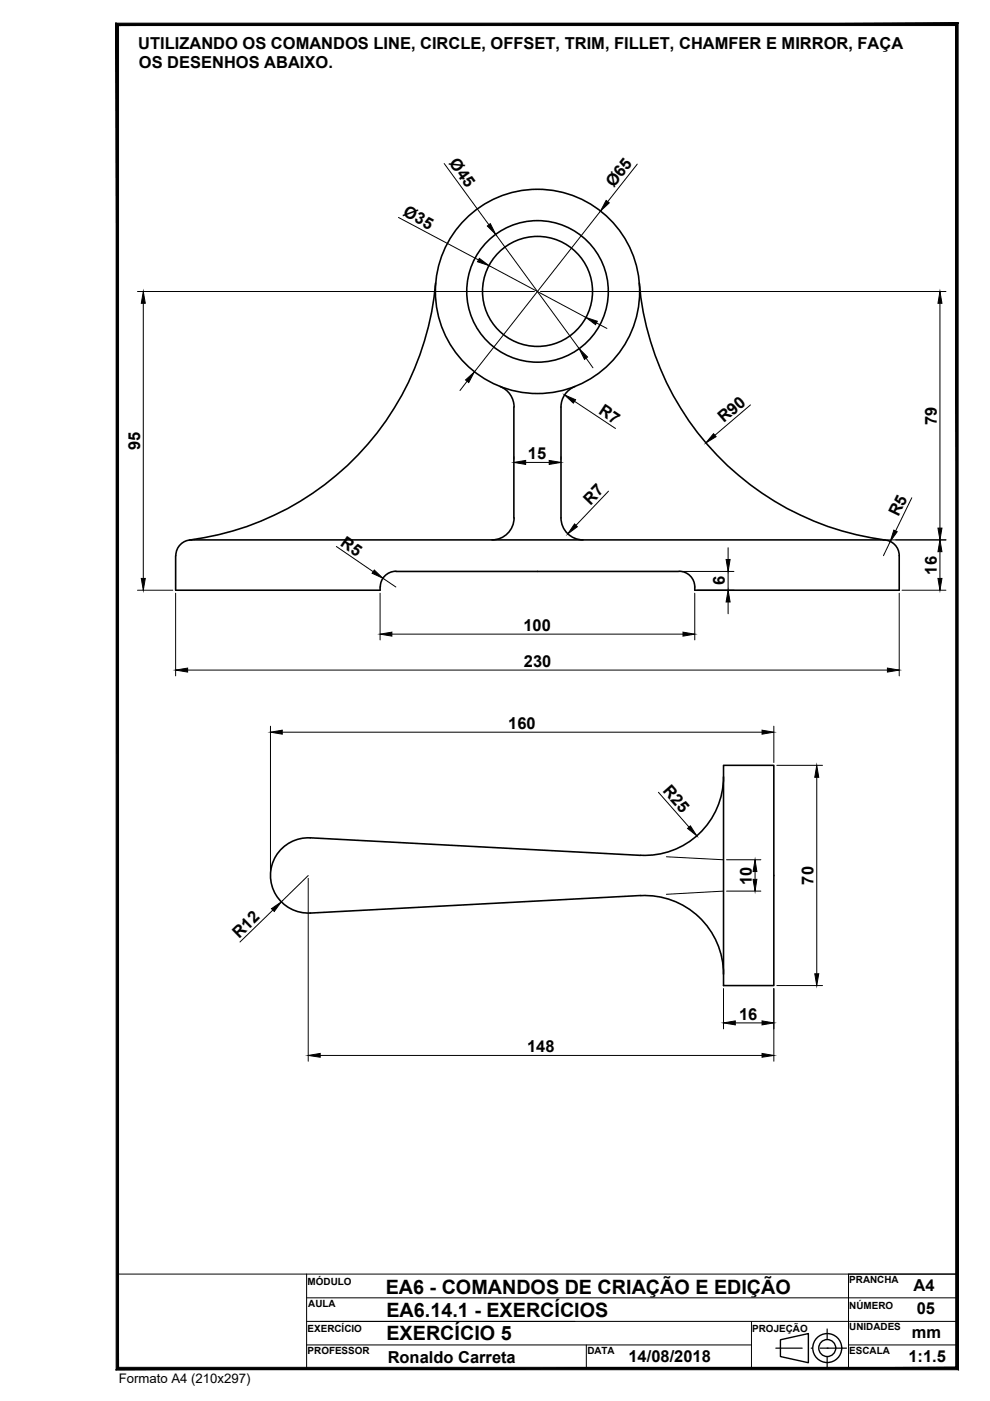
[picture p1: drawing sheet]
<svg xmlns="http://www.w3.org/2000/svg" width="210mm" height="297mm" viewBox="0 0 210 297" stroke-linecap="round" stroke-linejoin="round" font-family="sans-serif">
<!-- layer: contorno -->
<g fill="none" stroke="#000" stroke-width=".34">
<path d="M92.4 60a60.1 60.1 0 0 1-52.2 54.5M135.5 60a60.1 60.1 0 0 0 52.2 54.5M106 81.9a4.7 4.7 0 0 1 3 4.4M109 86.3v23.5M121.9 81.9a4.7 4.7 0 0 0-3 4.4v23.5M37.2 117.8v7.3h43.4v-.6M37.3 117.8a3.3 3.3 0 0 1 3.3-3.3h146.7a3.3 3.3 0 0 1 3.4 3.3M109 109.8a4.7 4.7 0 0 1-4.7 4.7M118.9 109.8a4.7 4.7 0 0 0 4.7 4.7M190.7 117.8v7.3h-43.4a3.4 3.4 0 0 0-3.3-4M83.9 121.2h60.1M84 121.1a3.3 3.3 0 0 0-3.4 3.3"/>
<path d="M153.4 164.7a16.7 16.7 0 0 1-17.6 16.7l-70-3.8a8 8 0 0 0-8.5 8 8 8 0 0 0 8.5 8l70-3.7a16.7 16.7 0 0 1 17.6 16.6M153.4 162.3h10.7v46.7h-10.7z"/>
<circle cx="114" cy="61.8" r="21.7"/>
<circle cx="114" cy="61.8" r="15"/>
<circle cx="114" cy="61.8" r="11.7"/>
</g>
<!-- layer: cota -->
<g fill="none" stroke="#000" stroke-width=".21">
<path d="M94.2 34.7l9.5 13M135.1 34.8l-6.3 8M84.5 46.1l17 9M103.7 56.3l20.5 11M105.1 49.7l17.7 24.2M127.3 44.7l-26.7 34.2M29.2 61.8h84.1M30.4 64.3v58.3M114.6 61.8h86M124.3 75.9l1.4 2.1M126.4 68.5l2.3 1.1M199.3 64.3v47.7"/>
<path d="M99 80.8l-1.5 2M109 96.8v.6M111.4 98h5M118.9 96.8v.6M121.8 85.1l8.7 5.7M159.1 85.9l-7.5 6.4M71.3 115.9l7.8 5.3M129 104.1l-6.9 7.3M154.4 116.1v2.5M187.9 114.5h12.7M188.8 114.8l-1.5 3M193.3 105.5l-3.4 7.1"/>
<path d="M199.3 117v5.6M29.2 125.1h7.4M37.2 125.8v17.5M80.6 125.8v9.9M81.2 122.6l2.7 1.9M83.1 134.5h61.7M144.6 121.2h11M147.3 125.8v9.9M147.9 125.1h7.7M154.4 121.2v3.9M154.4 127.6v2.5M190.7 125.8v17.5"/>
<path d="M191.2 125.1h9.4M39.8 142.1h148.4M57.3 154v31M59.8 155.2h101.8M164.1 154v7.7M139.6 168l6.5 7.3M164.7 162.3h9.7M173.2 164.8v41.7M57.9 193l-7 6.7M65.3 186.2v38.8M65.3 185.6l-5.7 5.6M141.3 181.7l12.1 .6"/>
<path d="M153.4 188.9l-12.1 .7M154 182.3h7.3M154 188.9h7.3M160.1 184.8v1.6M153.4 209.6v8.5M155.9 216.9h5.7M164.1 209.6v15.4M164.7 209h9.7M67.9 223.8h93.7"/>
</g>
<g fill="#000" stroke="#000" stroke-width=".21">
<path d="M101.6 54.8l2.1 1.5-2.5-.8zM103.3 47.9l.7-.5 1.1 2.3zM128.5 42.5l.7 .5-1.9 1.7zM30.4 61.8l.4 2.5h-.8zM122.8 73.9l1.8 1.8-.7 .5zM124.2 67.3l2.4 .8-.3 .7zM199.3 61.8l.4 2.5h-.8zM98.7 80.6l1.9-1.7-1.2 2.2zM109 98l2.4-.4v.9zM116.4 97.6l2.5 .4-2.5 .5zM119.7 83.7l2.3 1.1-.4 .7zM151.3 91.9l.5 .7-2.1 1.3z"/>
<path d="M121.8 111.1l.6 .6-2 1.5zM154 118.6h.8l-.4 2.6zM189.5 112.4l.7 .3-1.4 2.1zM199.3 114.5l.4 2.5h-.8zM198.9 112h.8l-.4 2.5zM30 122.6h.8l-.4 2.5zM79.4 120.9l1.8 1.7-2.3-1.1zM80.6 134.5l2.5-.5v.9zM144.8 134l2.5 .5-2.5 .4zM154.4 125.1l.4 2.5h-.8zM198.9 122.6h.8l-.4 2.5zM37.2 142.1l2.6-.5v.9z"/>
<path d="M57.3 155.2l2.5-.4v.9zM161.6 154.8l2.5 .4-2.5 .5zM188.2 141.6l2.5 .5-2.5 .4zM145.8 175.6l.6-.5 1.3 2.1zM173.2 162.3l.4 2.5h-.9zM57.6 192.7l2-1.5-1.4 2.1zM160.1 182.3l.4 2.5h-.8zM159.7 186.4h.8l-.4 2.5zM153.4 216.9l2.5-.4v.8zM161.6 216.5l2.5 .4-2.5 .4zM172.7 206.5h.9l-.4 2.5zM65.3 223.8l2.6-.4v.8z"/>
<path d="M161.6 223.4l2.5 .4-2.5 .4z"/>
</g>
<!-- layer: Formato -->
<path d="M202.6 5.4v284.5l.5 .5zM203.1 4.9v285.5l-.5-285zM25.1 5.4h177.5l.5-.5zM24.6 4.9h178.5l-178 .5zM24.6 4.9l.5 285v-284.5zM24.6 4.9l.5 285-.5 .5zM24.6 290.4l178-.5h-177.5zM24.6 290.4l178-.5 .5 .5z" fill="#000" stroke="#000" stroke-width=".21"/>
<!-- layer: Texto -->
<g fill="none" stroke="#000" stroke-width=".3">
<path d="M165.5 284.1l5.9-1.4v6.2l-5.9-1.3z"/>
<circle cx="175.4" cy="285.8" r="3.1"/>
<circle cx="175.4" cy="285.8" r="1.8"/>
</g>
<path d="M164.5 285.8h5.6M172 285.8h.1M173.9 285.8h5.6M175.4 285.8h.1M175.4 281.8v2.1M175.4 287.7v2.2" fill="none" stroke="#000" stroke-width=".25"/>
<!-- layer: Formato -->
<path d="M24.9 270.1h178v20.1h-178zM65 270.1v20.1M65 275.2h137.9M202.9 270.1h-23v20.1M65 280.2h137.9M65 285.2h94.3M124.3 285.2v5M159.3 280.2v10M179.9 285.2h23" fill="none" stroke="#000" stroke-width=".21"/>
<g font-size="4.2">
<text x="81.8" y="274.4">EA6 - COMANDOS DE CRIAÇÃO E EDIÇÃO</text>
<text x="81.9" y="279.1">EA6.14.1 - EXERCÍCIOS</text>
<text x="81.9" y="284.1">EXERCÍCIO 5</text>
</g>
<g font-size="3.5">
<text x="29.3" y="10.3">UTILIZANDO OS COMANDOS LINE, CIRCLE, OFFSET, TRIM, FILLET, CHAMFER E MIRROR, FAÇA</text>
<text x="29.4" y="14.5">OS DESENHOS ABAIXO.</text>
<text x="95.1" y="34.6" transform="rotate(54 95.1 34.6)">Ø45</text>
<text x="130.1" y="39.9" transform="rotate(-52 130.1 39.9)">Ø65</text>
<text x="85.3" y="45.7" transform="rotate(28 85.3 45.7)">Ø35</text>
<text x="126.7" y="87.6" transform="rotate(33 126.7 87.6)">R7</text>
<text x="153.4" y="89.8" transform="rotate(-40 153.4 89.8)">R90</text>
<text x="29.7" y="95.4" transform="rotate(-90 29.7 95.4)">95</text>
<text x="198.6" y="90.1" transform="rotate(-90 198.6 90.1)">79</text>
<text x="111.9" y="97.4">15</text>
<text x="125.2" y="107.3" transform="rotate(-46 125.2 107.3)">R7</text>
<text x="190.5" y="109.7" transform="rotate(-64 190.5 109.7)">R5</text>
<text x="72" y="115.5" transform="rotate(35 72 115.5)">R5</text>
<text x="153.7" y="124.1" transform="rotate(-90 153.7 124.1)">6</text>
<text x="198.6" y="121.8" transform="rotate(-90 198.6 121.8)">16</text>
<text x="111" y="133.8">100</text>
<text x="111.1" y="141.4">230</text>
<text x="107.8" y="154.6">160</text>
<text x="140.4" y="167.8" transform="rotate(49 140.4 167.8)">R25</text>
<text x="159.4" y="187.6" transform="rotate(-90 159.4 187.6)">10</text>
<text x="172.5" y="187.5" transform="rotate(-90 172.5 187.5)">70</text>
<text x="50.7" y="199.1" transform="rotate(-44 50.7 199.1)">R12</text>
<text x="156.7" y="216.2">16</text>
<text x="111.7" y="223.1">148</text>
<text x="193.7" y="273.8">A4</text>
<text x="194.4" y="278.7">05</text>
<text x="193.3" y="283.8">mm</text>
<text x="82.2" y="289">Ronaldo Carreta</text>
<text x="133.3" y="288.8">14/08/2018</text>
<text x="192.6" y="288.8">1:1.5</text>
</g>
<text font-size="2.8" x="25.2" y="293.3">Formato A4 (210x297)</text>
<g font-size="2.1">
<text x="65.2" y="272.5">MÓDULO</text>
<text x="180.1" y="272.1">PRANCHA</text>
<text x="65.3" y="277.1">AULA</text>
<text x="180.1" y="277.5">NÚMERO</text>
<text x="65.2" y="287.1">PROFESSOR</text>
<text x="65.2" y="282.4">EXERCÍCIO</text>
<text x="124.5" y="287.1">DATA</text>
<text x="159.5" y="282.4">PROJEÇÃO</text>
<text x="180.1" y="287.1">ESCALA</text>
<text x="180.1" y="282.1">UNIDADES</text>
</g>
</svg>
